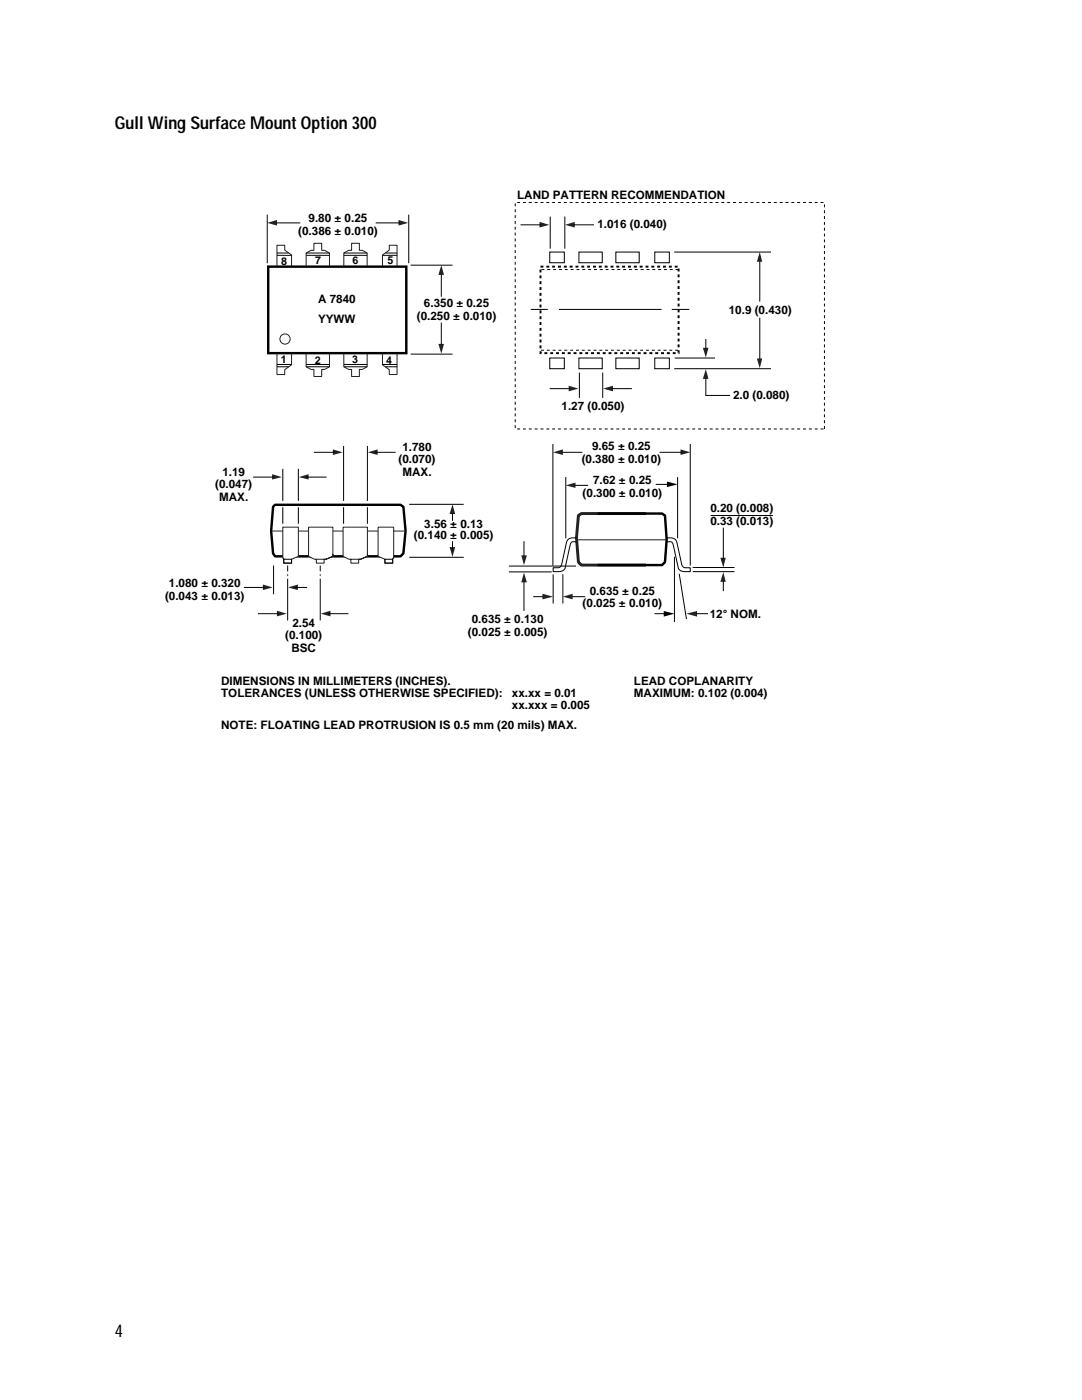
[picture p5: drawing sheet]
<svg xmlns="http://www.w3.org/2000/svg" width="216mm" height="279mm" viewBox="0 0 216 279" stroke-linecap="round" stroke-linejoin="round" font-family="sans-serif">
<path d="M54.5 101.1l.4-.4h25l.6 .4 .4 4.8-.4 4.5-.6 .6h-25l-.4-.6-.4-4.4zM119.5 102.5h12.6l.6 .4 .3 4.8-.3 4.5-.6 .6h-12.6" fill="none" stroke="#000" stroke-width=".49"/>
<path d="M128.6 102.5h-12.6l-.6 .4-.4 4.4 .4 4.9 .6 .6h12.6" fill="none" stroke="#231f20" stroke-width=".58"/>
<path d="M110.3 88.7v24.1M112.9 95.3v12M135.2 95.3v12M137.7 88.7v24.1" fill="none" stroke="#000" stroke-width=".2"/>
<path d="M112.3 119.1l2-.6v1.1z" fill="#231f20"/>
<path d="M114.3 119.1h2.4M130.7 122.5h1.7" fill="none" stroke="#000" stroke-width=".2"/>
<path d="M132.4 121.9l2.2 .6-2.2 .6z" fill="#000"/>
<path d="M137 122.5l2.1-.6v1.2z" fill="#231f20"/>
<path d="M135.5 114.6l1.5 8.8M139.1 122.5h2.1" fill="none" stroke="#000" stroke-width=".2"/>
<path d="M144.3 114.2l.5 1.9h-1.1z" fill="#231f20"/>
<path d="M144.3 116.1v1.8" fill="none" stroke="#000" stroke-width=".2"/>
<path d="M143.7 111.3h1.1l-.5 2z" fill="#231f20"/>
<path d="M112.3 114.7v5.6M134.6 111.2v12.8M138.3 113.3h8.2M138.3 114.1h8.2M144.3 105.4v6" fill="none" stroke="#000" stroke-width=".2"/>
<path d="M53.5 53.2h27.6v17.3h-27.6z" fill="none" stroke="#000" stroke-width=".49"/>
<circle cx="56.9" cy="67.7" r="1.02" fill="#fff" stroke="#231f20" stroke-width=".2"/>
<path d="M115.1 107.7h17.8" fill="none" stroke="#231f20" stroke-width=".2"/>
<g fill="#231f20">
<path d="M110.4 90.3l1.9-.6v1.1z"/>
<path d="M135.8 89.7l1.9 .6-1.9 .5z"/>
</g>
<path d="M112.3 90.3h3.8M101.6 114.1h8.4M101.6 113h13.2" fill="none" stroke="#000" stroke-width=".2"/>
<path d="M104 110.8h1.1l-.5 2z" fill="#231f20"/>
<path d="M104.6 108.1v2.7" fill="none" stroke="#000" stroke-width=".2"/>
<path d="M104.6 114.3l.5 1.9h-1.1z" fill="#231f20"/>
<path d="M130.9 96.7h2.2M104.6 116.2v5.6" fill="none" stroke="#000" stroke-width=".2"/>
<path d="M133.1 96.1l2.1 .6-2.1 .5z" fill="#000"/>
<path d="M112.9 96.9l1.9-.6v1.1z" fill="#231f20"/>
<path d="M114.8 96.9h2.5M110.4 114.7v5.6" fill="none" stroke="#000" stroke-width=".2"/>
<path d="M54.3 106h2.1M59.6 106h1.9M66.5 106h2M73.3 106h2.1M78.6 106h2.3" fill="none" stroke="#231f20" stroke-width=".2"/>
<path d="M108.2 118.5l2.2 .6-2.2 .5z" fill="#231f20"/>
<path d="M106.5 119.1h1.7" fill="none" stroke="#000" stroke-width=".2"/>
<path d="M55.3 53v-4.1h1.5v1l1.4 1v2.1M61.1 53v-2.5l1-.5h.5v-1.4h1.6v1.4h.6l.9 .5v2.5" fill="none" stroke="#231f20" stroke-width=".2"/>
<g fill="#fff" stroke="#231f20" stroke-width=".2">
<path d="M75.4 105.2h3.2v6.2h-.2v1h-1.6v-.8l-1.4-.6z"/>
<path d="M68.5 105.2h4.8v5.8l-1.3 .6h-2l3.3-1v.4l-1.3 .6h-.4v.8h-1.6v-.8h-.4l-1.1-.6z"/>
</g>
<path d="M107.8 53.2h27.6v17.3h-27.6z" fill="none" stroke="#000" stroke-width=".39" stroke-dasharray=".6 .6" stroke-linecap="butt"/>
<g fill="none" stroke="#000" stroke-width=".2">
<path d="M53.3 42.9v9.5M55.3 50.5h2.3M55.3 51h2.8M61.1 50.5h4.6M81.6 42.9v9.5M109.7 50.3h2.9v2.1h-2.9zM115.5 50.3h4.7v2.1h-4.7zM122.9 50.3h4.6v2.1h-4.6zM130.6 50.3h3v2.1h-3zM109.7 71.5h2.9v2.1h-2.9zM115.5 71.5h4.7v2.1h-4.7zM122.9 71.5h4.6v2.1h-4.6z"/>
<path d="M130.6 71.5h3v2.1h-3z"/>
</g>
<path d="M135.4 53.8h-27.6M107.9 69.9h27.5" fill="none" stroke="#000" stroke-width=".2" stroke-dasharray=".6 .6" stroke-linecap="butt"/>
<g fill="#231f20">
<path d="M53.3 44.5l2-.6v1.1z"/>
<path d="M79.5 43.9l2 .6-2 .5z"/>
</g>
<path d="M55.3 44.5h4.5M75.1 44.5h4.6" fill="none" stroke="#000" stroke-width=".2"/>
<path d="M88.1 52.9l.5 2h-1.1z" fill="#231f20"/>
<path d="M88.1 54.9v4.2" fill="none" stroke="#000" stroke-width=".2"/>
<path d="M87.5 68.6h1.1l-.5 2z" fill="#231f20"/>
<path d="M82 52.9h8.2M109.8 43.3v6.2M112.7 43.3v6.2M82 70.7h8.2M88.1 64.5v4.1" fill="none" stroke="#000" stroke-width=".2"/>
<g fill="#231f20">
<path d="M112.7 44.9l2-.6v1.1z"/>
<path d="M107.7 44.3l1.9 .6-1.9 .5z"/>
</g>
<path d="M104 44.9h3.8M114.5 44.9h3.9M115.6 74.5v4.8M120.3 74.5v4.8" fill="none" stroke="#000" stroke-width=".2"/>
<g fill="#231f20">
<path d="M120.4 77.6l1.9-.6v1.1z"/>
<path d="M113.5 77l1.9 .6-1.9 .5z"/>
</g>
<path d="M109.8 77.6h3.9M122.1 77.6h3.9" fill="none" stroke="#000" stroke-width=".2"/>
<path d="M151.6 50.3l.5 1.9h-1.1z" fill="#231f20"/>
<path d="M151.6 52.2v7.9" fill="none" stroke="#000" stroke-width=".2"/>
<path d="M151 71.5h1.1l-.5 2z" fill="#231f20"/>
<path d="M134.6 50.3h19.1M106 61.7h3.2M111.6 61.7h20.3M134.1 61.7h3.3M134.6 73.6h19.1M134.7 71.5h7.9M151.6 63.5v8" fill="none" stroke="#000" stroke-width=".2"/>
<path d="M140.8 73.7l.6 1.9h-1.1z" fill="#231f20"/>
<path d="M140.8 75.6v3.3h4.8" fill="none" stroke="#000" stroke-width=".2"/>
<path d="M140.3 69.4h1.1l-.6 2z" fill="#231f20"/>
<path d="M140.8 67.8v1.6M56.4 93.7v6.2M59.5 93.7v6.2" fill="none" stroke="#000" stroke-width=".2"/>
<g fill="#231f20">
<path d="M59.6 95.2l2-.6v1.1z"/>
<path d="M54.3 94.6l1.9 .6-1.9 .5z"/>
</g>
<path d="M50.6 95.2h3.9M61.2 95.2h3.9" fill="none" stroke="#000" stroke-width=".2"/>
<path d="M90.3 100.6l.5 2h-1.1z" fill="#231f20"/>
<path d="M90.3 102.6v1.2" fill="none" stroke="#000" stroke-width=".2"/>
<path d="M89.7 109.2h1.1l-.5 1.9z" fill="#231f20"/>
<path d="M76.8 111.6h1.6v.8h-1.6zM81.8 100.6h10.6M81.8 111.2h10.6M90.3 108.1v1.4" fill="none" stroke="#000" stroke-width=".2"/>
<path d="M56.4 105.2h3.1v5.8l-1.3 .6v.8h-1.6v-1h-.2z" fill="#fff" stroke="#231f20" stroke-width=".2"/>
<path d="M56.6 111.6h1.6v.8h-1.6z" fill="none" stroke="#000" stroke-width=".2"/>
<path d="M61.6 105.2h4.8v5.8l-1.3 .6h-2l3.3-1v.4l-1.3 .6h-.4v.8h-1.6v-.8h-.4l-1.1-.6z" fill="#fff" stroke="#231f20" stroke-width=".2"/>
<path d="M68.6 89.1v10.8M73.3 89.1v10.8M56.4 101.3v3.1M59.5 101.3v3.1" fill="none" stroke="#000" stroke-width=".2"/>
<g fill="#231f20">
<path d="M73.4 90.3l1.9-.6v1.1z"/>
<path d="M66.4 89.7l2 .6-2 .5z"/>
</g>
<path d="M62.7 90.3h3.9M75 90.3h3.8M57.4 113v10.7M63.9 113v10.7M68.6 101.3v3.1M73.3 101.3v3.1" fill="none" stroke="#000" stroke-width=".2"/>
<g fill="#231f20">
<path d="M64 122.5l1.9-.6v1.1z"/>
<path d="M55.3 121.9l1.9 .6-1.9 .5z"/>
</g>
<path d="M54.6 113v5.5M51.6 122.5h3.9M65.5 122.5h3.9" fill="none" stroke="#000" stroke-width=".2"/>
<path d="M52.5 116.7l1.9 .5-1.9 .6z" fill="#231f20"/>
<path d="M48.8 117.2h3.8" fill="none" stroke="#000" stroke-width=".2"/>
<path d="M57.5 117.2l1.9-.5v1.1z" fill="#231f20"/>
<g fill="none" stroke="#000" stroke-width=".2">
<path d="M61.1 51h4.6M68.6 51h4.7M68.6 50.5h4.7M76.4 51h2.8M76.9 50.5h2.3M55.3 73.2h2.3M55.3 72.7h2.8M61.1 73.2h4.6M61.1 72.7h4.6M68.6 73.2h4.7M68.6 72.7h4.7M76.4 72.7h2.8"/>
<path d="M76.9 73.2h2.3M131.7 90.3h4.4M59 117.2h2.2M115 107.3a1.75 1.75 0 0 0-1.9 .7l-1 4.7a.77 .77 0 0 1-.7 .6h-1v.8a2.44 2.44 0 0 0 2.2-.5l1.1-4.8a.68 .68 0 0 1 .7-.7h.7M133.1 107.3a1.75 1.75 0 0 1 1.9 .7l1 4.7a.77 .77 0 0 0 .7 .6h1v.8a2.44 2.44 0 0 1-2.2-.5l-1.1-4.8a.68 .68 0 0 0-.6-.7h-.8M141.9 102.9h12.2"/>
</g>
<g fill="#fff" stroke="#fff" stroke-width=".2">
<path d="M56.4 114.1h11.3v.4h-11.3z"/>
<path d="M56.1 115h11.3v.4h-11.3z"/>
</g>
<path d="M102.8 40.4h61.7v45.2h-61.7z" fill="none" stroke="#000" stroke-width=".2" stroke-dasharray=".6 .6" stroke-linecap="butt"/>
<path d="M68.6 53v-2.5l1-.5h.6v-1.4h1.5v1.4h.6l1 .5v2.5M76.3 53v-2.1l1.4-1v-1h1.5v4.1M55.3 70.7v4h1.5v-.9l1.4-1v-2.1M61.1 70.7v2.5l1 .5h.5v1.4h1.6v-1.4h.6l.9-.5v-2.5M68.6 70.7v2.5l1 .5h.6v1.4h1.5v-1.4h.6l1-.5v-2.5M76.3 70.7v2.1l1.4 1v.9h1.5v-4" fill="none" stroke="#231f20" stroke-width=".2"/>
<g font-size="3.5">
<text x="22.9" y="25.8">Gull Wing Surface Mount Option 300</text>
<text x="22.9" y="266.8">4</text>
</g>
<g font-size="2.3">
<text x="103.2" y="39.7">LAND PATTERN RECOMMENDATION</text>
<text x="59.5" y="46.8">(0.386 ± 0.010)</text>
<text x="61.6" y="44.3">9.80 ± 0.25</text>
<text x="119.2" y="45.5">1.016 (0.040)</text>
<text x="63.5" y="60.5">A 7840</text>
<text x="63.5" y="64.4">YYWW</text>
<text x="83.2" y="63.9">(0.250 ± 0.010)</text>
<text x="84.6" y="61.4">6.350 ± 0.25</text>
<text x="145.4" y="62.7">10.9 (0.430)</text>
<text x="112.1" y="81.8">1.27 (0.050)</text>
<text x="146.3" y="79.7">2.0 (0.080)</text>
<text x="80.3" y="90">1.780</text>
<text x="118.1" y="89.9">9.65 ± 0.25</text>
<text x="44.4" y="94.9">1.19</text>
<text x="79.5" y="92.5">(0.070)</text>
<text x="80.3" y="95">MAX.</text>
<text x="116.1" y="92.4">(0.380 ± 0.010)</text>
<text x="42.9" y="97.4">(0.047)</text>
<text x="43.7" y="100">MAX.</text>
<text x="116.3" y="99.2">(0.300 ± 0.010)</text>
<text x="118.3" y="96.7">7.62 ± 0.25</text>
<text x="82.6" y="107.6">(0.140 ± 0.005)</text>
<text x="84.7" y="105.3">3.56 ± 0.13</text>
<text x="141.7" y="102.1">0.20 (0.008)</text>
<text x="141.7" y="104.8">0.33 (0.013)</text>
<text x="32.9" y="119.7">(0.043 ± 0.013)</text>
<text x="33.7" y="117.1">1.080 ± 0.320</text>
<text x="117.7" y="118.7">0.635 ± 0.25</text>
<text x="58.3" y="125.1">2.54</text>
<text x="94.1" y="124.4">0.635 ± 0.130</text>
<text x="116.3" y="121.2">(0.025 ± 0.010)</text>
<text x="141.6" y="123.3">12° NOM.</text>
<text x="56.9" y="127.6">(0.100)</text>
<text x="58.1" y="130.1">BSC</text>
<text x="93.4" y="126.9">(0.025 ± 0.005)</text>
<text x="44.1" y="136.6">DIMENSIONS IN MILLIMETERS (INCHES).</text>
<text x="126.5" y="136.6">LEAD COPLANARITY</text>
<text x="44.1" y="139.2">TOLERANCES (UNLESS OTHERWISE SPECIFIED):</text>
<text x="102.1" y="139.1">xx.xx = 0.01</text>
<text x="102.1" y="141.6">xx.xxx = 0.005</text>
<text x="126.5" y="139.2">MAXIMUM: 0.102 (0.004)</text>
<text x="44.1" y="145.6">NOTE: FLOATING LEAD PROTRUSION IS 0.5 mm (20 mils) MAX.</text>
</g>
<g font-size="2.1">
<text x="56.1" y="52.8">8</text>
<text x="62.9" y="52.8">7</text>
<text x="70.4" y="52.7">6</text>
<text x="77.3" y="52.8">5</text>
<text x="56" y="72.5">1</text>
<text x="62.8" y="72.6">2</text>
<text x="70.3" y="72.5">3</text>
<text x="77" y="72.6">4</text>
</g>
</svg>
